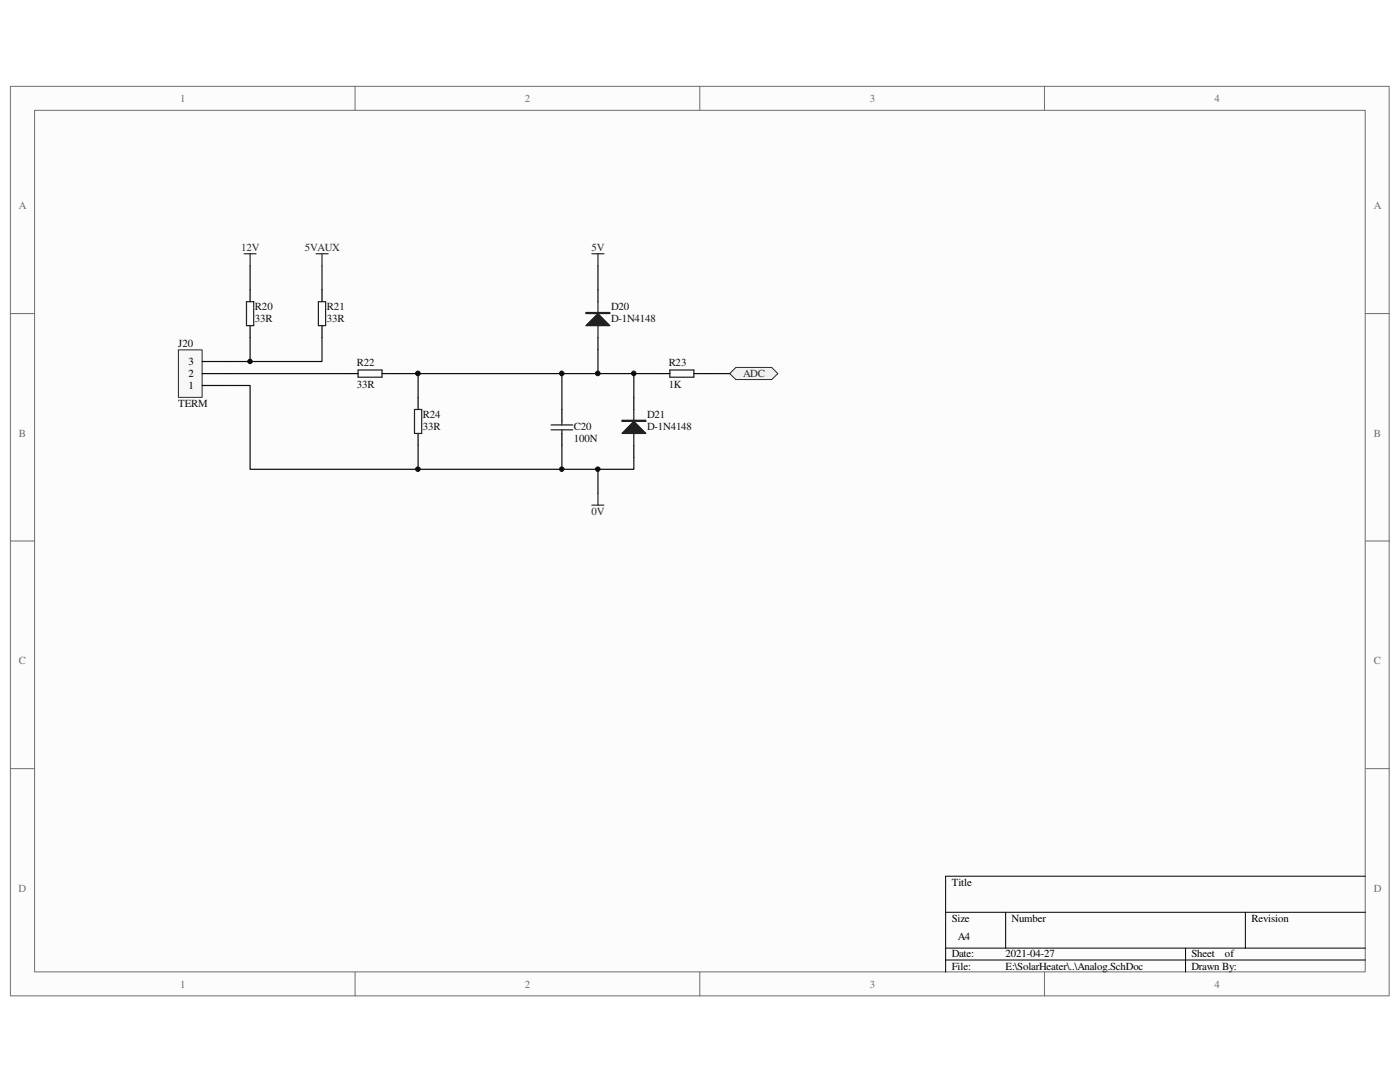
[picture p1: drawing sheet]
<svg xmlns="http://www.w3.org/2000/svg" width="279mm" height="216mm" viewBox="0 0 279 216" stroke-linecap="round" stroke-linejoin="round" font-family="sans-serif">
<path d="M2.1 17.3h275.1v181.4h-275.1z" fill="#fcfcfc"/>
<path d="M2.1 17.2h275.1v181.5h-275.1z" fill="none" stroke="#6e6e6e" stroke-width=".2"/>
<path d="M6.9 22.1h265.6v171.8h-265.6z" fill="#fcfcfc"/>
<g fill="none" stroke="#6e6e6e" stroke-width=".2">
<path d="M70.9 17.2v4.8M139.7 17.2v4.8M208.4 17.2v4.8M6.9 22h265.6v171.9h-265.6zM2.1 62.6h4.8M272.5 62.6h4.8M2.1 107.9h4.8M272.5 107.9h4.8M2.1 153.4h4.8M272.5 153.4h4.8M70.9 194v4.8M139.7 194v4.8"/>
<path d="M208.4 194v4.8"/>
</g>
<path d="M272.5 174.8h-83.8v19.2M188.7 182h83.8M188.7 189.2h83.8M188.7 191.6h83.8M200.7 182v7.2M236.6 189.2v4.8M248.5 182v7.2" fill="none" stroke="#000" stroke-width=".2"/>
<path d="M48.7 50.6h2.4M49.9 50.6v2.4M119.3 98.4v2.4M118.1 100.8h2.4" fill="none" stroke="#262626" stroke-width=".24"/>
<path d="M49.9 57.8v2.4M64.3 57.8v2.4M49.9 65v2.4M64.3 65v2.4M69 74.5h2.5M76.2 74.5h2.5M83.4 79.3v2.4M83.4 86.5v2.4M112.1 81.7v2.4M112.1 86.5v2.4" fill="none" stroke="#000" stroke-width=".24"/>
<path d="M49.2 60.2h1.4v4.8h-1.4zM63.5 60.2h1.5v4.8h-1.5zM71.5 73.8h4.7v1.5h-4.7zM82.7 81.7h1.5v4.8h-1.5zM110 85.8h4.3M110 84.8h4.3M112.1 84.1v.7M112.1 85.8v.7" fill="none" stroke="#1c1c1c" stroke-width=".24"/>
<path d="M49.9 53v4.8M64.3 53v4.8M45.1 74.5h23.9M78.7 74.5h4.7v4.8M83.4 74.5h28.7v7.2M83.4 88.9v4.7" fill="none" stroke="#0e0e0e" stroke-width=".24"/>
<path d="M145.6 74.5l1.3-1.2h7.1l1.2 1.2-1.2 1.2h-7.1z" fill-rule="evenodd" fill="#f0f0f0"/>
<path d="M145.6 74.5l1.3-1.2h7.1l1.2 1.2-1.2 1.2h-7.1z" fill="none" stroke="#262626" stroke-width=".2"/>
<path d="M126.5 79.3v2.4M131.3 74.5h2.4M138.5 74.5h2.3M126.5 88.9v2.4" fill="none" stroke="#000" stroke-width=".24"/>
<path d="M133.7 73.8h4.8v1.5h-4.8zM124.1 83.9h4.8v.2h-4.8zM126.5 81.7v7.2" fill="none" stroke="#1c1c1c" stroke-width=".24"/>
<path d="M124.1 84h4.8" fill="none" stroke="#1c1c1c" stroke-width=".21"/>
<path d="M126.5 84.1l2.4 2.4h-4.8z" fill="#1c1c1c"/>
<path d="M116.9 62.4h4.8v.2h-4.8zM119.3 60.2v7.2M126.5 84.1l2.4 2.4h-4.8z" fill="none" stroke="#1c1c1c" stroke-width=".24"/>
<path d="M119.3 57.8v2.4M119.3 67.4v2.4" fill="none" stroke="#000" stroke-width=".24"/>
<path d="M116.9 62.5h4.8" fill="none" stroke="#1c1c1c" stroke-width=".21"/>
<path d="M116.9 65l2.4-2.4 2.4 2.4z" fill="#1c1c1c"/>
<path d="M116.9 65l2.4-2.4 2.4 2.4z" fill="none" stroke="#1c1c1c" stroke-width=".24"/>
<path d="M119.3 53v4.8M64.3 67.4v4.7h-19.2M112.1 74.5h19.2M119.3 69.8v4.7M126.5 74.5v4.8M140.8 74.5h4.8M119.3 93.6v4.8" fill="none" stroke="#0e0e0e" stroke-width=".24"/>
<path d="M118.1 50.6h2.4M119.3 50.6v2.4" fill="none" stroke="#262626" stroke-width=".24"/>
<path d="M35.6 69.8h4.7v9.5h-4.7z" fill="#f5f5f5"/>
<path d="M35.6 69.8h4.7v9.5h-4.7z" fill="none" stroke="#262626" stroke-width=".2"/>
<path d="M40.3 76.9h4.8M40.3 74.5h4.8M40.3 72.1h4.8" fill="none" stroke="#000" stroke-width=".24"/>
<path d="M45.1 76.9h4.8v16.7h62.2v-4.7M49.9 67.4v4.7M126.5 91.3v2.3h-14.4" fill="none" stroke="#0e0e0e" stroke-width=".24"/>
<path d="M63.1 50.6h2.4M64.3 50.6v2.4" fill="none" stroke="#262626" stroke-width=".24"/>
<circle cx="49.9" cy="72.1" r=".44" fill="#0e0e0e"/>
<circle cx="49.9" cy="72.1" r=".44" fill="none" stroke="#0e0e0e" stroke-width=".2"/>
<circle cx="83.4" cy="93.6" r=".46" fill="#0e0e0e"/>
<circle cx="83.4" cy="93.6" r=".46" fill="none" stroke="#0e0e0e" stroke-width=".2"/>
<circle cx="83.4" cy="74.5" r=".46" fill="#0e0e0e"/>
<circle cx="83.4" cy="74.5" r=".46" fill="none" stroke="#0e0e0e" stroke-width=".2"/>
<circle cx="112.1" cy="93.6" r=".45" fill="#0e0e0e"/>
<circle cx="112.1" cy="93.6" r=".45" fill="none" stroke="#0e0e0e" stroke-width=".2"/>
<circle cx="112.1" cy="74.5" r=".46" fill="#0e0e0e"/>
<circle cx="112.1" cy="74.5" r=".46" fill="none" stroke="#0e0e0e" stroke-width=".2"/>
<circle cx="119.3" cy="93.6" r=".46" fill="#0e0e0e"/>
<circle cx="119.3" cy="93.6" r=".46" fill="none" stroke="#0e0e0e" stroke-width=".2"/>
<circle cx="119.3" cy="74.5" r=".46" fill="#0e0e0e"/>
<circle cx="119.3" cy="74.5" r=".46" fill="none" stroke="#0e0e0e" stroke-width=".2"/>
<circle cx="126.5" cy="74.5" r=".45" fill="#0e0e0e"/>
<circle cx="126.5" cy="74.5" r=".45" fill="none" stroke="#0e0e0e" stroke-width=".2"/>
<g font-size="2.2" fill="#6e6e6e">
<text x="36" y="20.3">1</text>
<text x="104.8" y="20.3">2</text>
<text x="173.6" y="20.3">3</text>
<text x="242.4" y="20.3">4</text>
<text x="3.8" y="41.8">A</text>
<text x="274.2" y="41.8">A</text>
<text x="3.8" y="87.2">B</text>
<text x="274.2" y="87.2">B</text>
<text x="3.8" y="132.5">C</text>
<text x="274.2" y="132.5">C</text>
<text x="3.7" y="177.9">D</text>
<text x="274.1" y="177.9">D</text>
<text x="36" y="197.1">1</text>
<text x="104.8" y="197.1">2</text>
<text x="173.6" y="197.1">3</text>
<text x="242.4" y="197.1">4</text>
</g>
<g font-size="2.2" fill="#262626">
<text x="48.1" y="50.2">12V</text>
<text x="60.8" y="50.2">5VAUX</text>
<text x="118.1" y="50.2">5V</text>
<text x="148.3" y="75.2">ADC</text>
<text x="118.1" y="102.7">0V</text>
</g>
<g font-size="2.2" fill="#0e0e0e">
<text x="50.9" y="61.8">R20</text>
<text x="50.9" y="64.3">33R</text>
<text x="65.2" y="61.8">R21</text>
<text x="65.2" y="64.3">33R</text>
<text x="122" y="61.8">D20</text>
<text x="122" y="64.3">D-1N4148</text>
<text x="35.6" y="69.3">J20</text>
<text x="71.2" y="73.1">R22</text>
<text x="71.2" y="77.4">33R</text>
<text x="133.5" y="73.1">R23</text>
<text x="133.5" y="77.4">1K</text>
<text x="35.6" y="81.2">TERM</text>
<text x="84.4" y="83.4">R24</text>
<text x="129.2" y="83.4">D21</text>
<text x="84.4" y="85.8">33R</text>
<text x="114.6" y="85.8">C20</text>
<text x="114.6" y="88.1">100N</text>
<text x="129.2" y="85.8">D-1N4148</text>
</g>
<g font-size="2.2">
<text x="37.6" y="77.6">1</text>
<text x="37.6" y="75.2">2</text>
<text x="37.6" y="72.9">3</text>
<text x="189.9" y="176.7">Title</text>
<text x="189.9" y="183.9">Size</text>
<text x="201.9" y="183.9">Number</text>
<text x="249.8" y="183.9">Revision</text>
<text x="189.9" y="191.1">Date:</text>
<text x="191.1" y="187.5">A4</text>
<text x="200.7" y="191.1">2021-04-27</text>
<text x="237.8" y="191.1">Sheet</text>
<text x="244.5" y="191.1">of</text>
<text x="189.9" y="193.5">File:</text>
<text x="200.7" y="193.5">E:\SolarHeater\..\Analog.SchDoc</text>
<text x="237.8" y="193.5">Drawn By:</text>
</g>
</svg>
